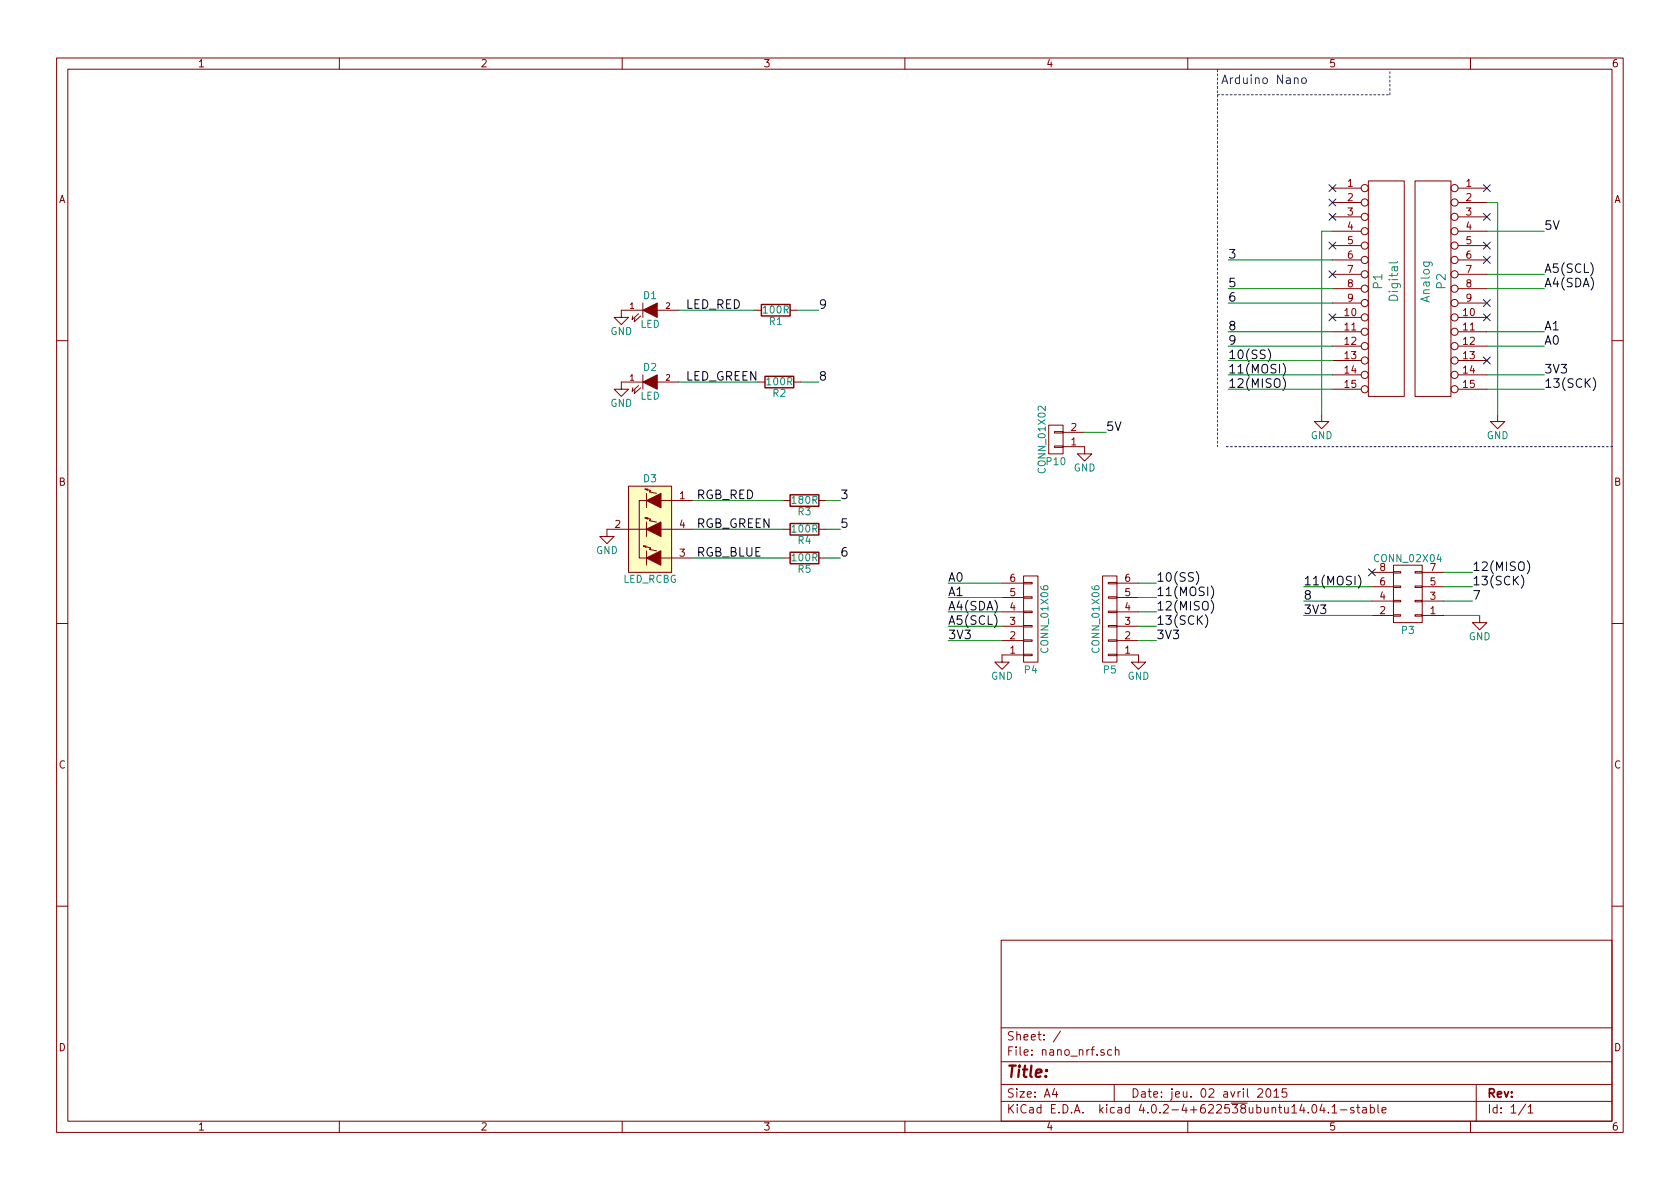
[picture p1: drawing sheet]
EESchema Schematic File Version 2
LIBS:nano_nrf-rescue
LIBS:power
LIBS:device
LIBS:transistors
LIBS:conn
LIBS:linear
LIBS:regul
LIBS:74xx
LIBS:cmos4000
LIBS:adc-dac
LIBS:memory
LIBS:xilinx
LIBS:microcontrollers
LIBS:dsp
LIBS:microchip
LIBS:analog_switches
LIBS:motorola
LIBS:texas
LIBS:intel
LIBS:audio
LIBS:interface
LIBS:digital-audio
LIBS:philips
LIBS:display
LIBS:cypress
LIBS:siliconi
LIBS:opto
LIBS:atmel
LIBS:contrib
LIBS:valves
LIBS:nano_nrf-cache
EELAYER 25 0
EELAYER END
$Descr A4 11693 8268
encoding utf-8
Sheet 1 1
Title ""
Date "jeu. 02 avril 2015"
Rev ""
Comp ""
Comment1 ""
Comment2 ""
Comment3 ""
Comment4 ""
$EndDescr
$Comp
L CONN_15 P1
U 1 1
P 9625 2000
F 0 "P1" V 9595 2050 60  0000 C CNN
F 1 "Digital" V 9705 2050 60  0000 C CNN
F 2 "Socket_Strips:Socket_Strip_Straight_1x15" H 9625 2050 60  0001 C CNN
F 3 "" H 9625 2050 60  0000 C CNN
	1    9625 2000
	1    0    0    -1  
$EndComp
$Comp
L CONN_15 P2
U 1 1
P 10000 2000
F 0 "P2" V 9970 2050 60  0000 C CNN
F 1 "Analog" V 10080 2050 60  0000 C CNN
F 2 "Socket_Strips:Socket_Strip_Straight_1x15" H 10000 2050 60  0001 C CNN
F 3 "" H 10000 2050 60  0000 C CNN
	1    10000 2000
	-1   0    0    -1  
$EndComp
Text Label 8550 1800 0    60   ~ 0
3
Text Label 8550 2000 0    60   ~ 0
5
Text Label 8550 2100 0    60   ~ 0
6
Text Label 8550 2400 0    60   ~ 0
9
Text Label 8550 2300 0    60   ~ 0
8
Text Label 8550 2500 0    60   ~ 0
10(SS)
Text Label 8550 2700 0    60   ~ 0
12(MISO)
Text Label 10750 2700 0    60   ~ 0
13(SCK)
Text Label 10750 2400 0    60   ~ 0
A0
Text Label 10750 2000 0    60   ~ 0
A4(SDA)
Text Label 10750 1900 0    60   ~ 0
A5(SCL)
Text Notes 8500 575  0    60   ~ 0
Arduino Nano
$Comp
L CONN_02X04 P3
U 1 1
P 9800 4125
F 0 "P3" H 9800 4375 50  0000 C CNN
F 1 "CONN_02X04" H 9800 3875 50  0000 C CNN
F 2 "Socket_Strips:Socket_Strip_Straight_2x04" H 9800 2925 50  0001 C CNN
F 3 "" H 9800 2925 50  0000 C CNN
	1    9800 4125
	-1   0    0    1   
$EndComp
$Comp
L GND #PWR01
U 1 1
P 10425 2875
F 0 "#PWR01" H 10425 2625 50  0001 C CNN
F 1 "GND" H 10425 2725 50  0000 C CNN
F 2 "" H 10425 2875 50  0000 C CNN
F 3 "" H 10425 2875 50  0000 C CNN
	1    10425 2875
	1    0    0    -1  
$EndComp
$Comp
L GND #PWR02
U 1 1
P 9200 2875
F 0 "#PWR02" H 9200 2625 50  0001 C CNN
F 1 "GND" H 9200 2725 50  0000 C CNN
F 2 "" H 9200 2875 50  0000 C CNN
F 3 "" H 9200 2875 50  0000 C CNN
	1    9200 2875
	1    0    0    -1  
$EndComp
$Comp
L GND #PWR03
U 1 1
P 10300 4275
F 0 "#PWR03" H 10300 4025 50  0001 C CNN
F 1 "GND" H 10300 4125 50  0000 C CNN
F 2 "" H 10300 4275 50  0000 C CNN
F 3 "" H 10300 4275 50  0000 C CNN
	1    10300 4275
	1    0    0    -1  
$EndComp
Text Label 10750 2600 0    60   ~ 0
3V3
NoConn ~ 9550 3975
Text Label 10250 4075 0    60   ~ 0
13(SCK)
Text Label 8550 2600 0    60   ~ 0
11(MOSI)
Text Label 9075 4175 0    60   ~ 0
8
Text Label 9075 4275 0    60   ~ 0
3V3
Text Label 10250 4175 0    60   ~ 0
7
$Comp
L LED D1
U 1 1
P 4525 2150
F 0 "D1" H 4525 2250 50  0000 C CNN
F 1 "LED" H 4525 2050 50  0000 C CNN
F 2 "LEDs:LED-5MM" H 4525 2150 50  0001 C CNN
F 3 "" H 4525 2150 50  0000 C CNN
	1    4525 2150
	1    0    0    -1  
$EndComp
$Comp
L LED D2
U 1 1
P 4525 2650
F 0 "D2" H 4525 2750 50  0000 C CNN
F 1 "LED" H 4525 2550 50  0000 C CNN
F 2 "LEDs:LED-5MM" H 4525 2650 50  0001 C CNN
F 3 "" H 4525 2650 50  0000 C CNN
	1    4525 2650
	1    0    0    -1  
$EndComp
$Comp
L R R1
U 1 1
P 5400 2150
F 0 "R1" V 5480 2150 50  0000 C CNN
F 1 "100R" V 5400 2150 50  0000 C CNN
F 2 "Resistors_ThroughHole:Resistor_Horizontal_RM10mm" V 5330 2150 50  0001 C CNN
F 3 "" H 5400 2150 50  0000 C CNN
	1    5400 2150
	0    1    1    0   
$EndComp
$Comp
L R R2
U 1 1
P 5425 2650
F 0 "R2" V 5505 2650 50  0000 C CNN
F 1 "100R" V 5425 2650 50  0000 C CNN
F 2 "Resistors_ThroughHole:Resistor_Horizontal_RM10mm" V 5355 2650 50  0001 C CNN
F 3 "" H 5425 2650 50  0000 C CNN
	1    5425 2650
	0    1    1    0   
$EndComp
$Comp
L LED_RCBG D3
U 1 1
P 4525 3675
F 0 "D3" H 4525 4025 50  0000 C CNN
F 1 "LED_RCBG" H 4525 3325 50  0000 C CNN
F 2 "LEDs:LED-RGB-5MM_Common_Cathode" H 4525 3625 50  0001 C CNN
F 3 "" H 4525 3625 50  0000 C CNN
	1    4525 3675
	1    0    0    -1  
$EndComp
$Comp
L R R3
U 1 1
P 5600 3475
F 0 "R3" V 5680 3475 50  0000 C CNN
F 1 "180R" V 5600 3475 50  0000 C CNN
F 2 "Resistors_ThroughHole:Resistor_Horizontal_RM10mm" V 5530 3475 50  0001 C CNN
F 3 "" H 5600 3475 50  0000 C CNN
	1    5600 3475
	0    1    1    0   
$EndComp
$Comp
L R R4
U 1 1
P 5600 3675
F 0 "R4" V 5680 3675 50  0000 C CNN
F 1 "100R" V 5600 3675 50  0000 C CNN
F 2 "Resistors_ThroughHole:Resistor_Horizontal_RM10mm" V 5530 3675 50  0001 C CNN
F 3 "" H 5600 3675 50  0000 C CNN
	1    5600 3675
	0    1    1    0   
$EndComp
$Comp
L R R5
U 1 1
P 5600 3875
F 0 "R5" V 5680 3875 50  0000 C CNN
F 1 "100R" V 5600 3875 50  0000 C CNN
F 2 "Resistors_ThroughHole:Resistor_Horizontal_RM10mm" V 5530 3875 50  0001 C CNN
F 3 "" H 5600 3875 50  0000 C CNN
	1    5600 3875
	0    1    1    0   
$EndComp
$Comp
L GND #PWR04
U 1 1
P 4225 3675
F 0 "#PWR04" H 4225 3425 50  0001 C CNN
F 1 "GND" H 4225 3525 50  0000 C CNN
F 2 "" H 4225 3675 50  0000 C CNN
F 3 "" H 4225 3675 50  0000 C CNN
	1    4225 3675
	1    0    0    -1  
$EndComp
$Comp
L GND #PWR05
U 1 1
P 4325 2650
F 0 "#PWR05" H 4325 2400 50  0001 C CNN
F 1 "GND" H 4325 2500 50  0000 C CNN
F 2 "" H 4325 2650 50  0000 C CNN
F 3 "" H 4325 2650 50  0000 C CNN
	1    4325 2650
	1    0    0    -1  
$EndComp
$Comp
L GND #PWR06
U 1 1
P 4325 2150
F 0 "#PWR06" H 4325 1900 50  0001 C CNN
F 1 "GND" H 4325 2000 50  0000 C CNN
F 2 "" H 4325 2150 50  0000 C CNN
F 3 "" H 4325 2150 50  0000 C CNN
	1    4325 2150
	1    0    0    -1  
$EndComp
Text Label 4775 2150 0    60   ~ 0
LED_RED
Text Label 4775 2650 0    60   ~ 0
LED_GREEN
Text Label 4850 3475 0    60   ~ 0
RGB_RED
Text Label 4850 3675 0    60   ~ 0
RGB_GREEN
Text Label 4850 3875 0    60   ~ 0
RGB_BLUE
$Comp
L CONN_01X06 P4
U 1 1
P 7175 4300
F 0 "P4" H 7175 4650 50  0000 C CNN
F 1 "CONN_01X06" V 7275 4300 50  0000 C CNN
F 2 "Socket_Strips:Socket_Strip_Straight_1x06" H 7175 4300 50  0001 C CNN
F 3 "" H 7175 4300 50  0000 C CNN
	1    7175 4300
	1    0    0    1   
$EndComp
$Comp
L CONN_01X06 P5
U 1 1
P 7725 4300
F 0 "P5" H 7725 4650 50  0000 C CNN
F 1 "CONN_01X06" V 7825 4300 50  0000 C CNN
F 2 "Socket_Strips:Socket_Strip_Straight_1x06" H 7725 4300 50  0001 C CNN
F 3 "" H 7725 4300 50  0000 C CNN
	1    7725 4300
	-1   0    0    1   
$EndComp
$Comp
L GND #PWR07
U 1 1
P 7925 4550
F 0 "#PWR07" H 7925 4300 50  0001 C CNN
F 1 "GND" H 7925 4400 50  0000 C CNN
F 2 "" H 7925 4550 50  0000 C CNN
F 3 "" H 7925 4550 50  0000 C CNN
	1    7925 4550
	1    0    0    -1  
$EndComp
$Comp
L GND #PWR08
U 1 1
P 6975 4550
F 0 "#PWR08" H 6975 4300 50  0001 C CNN
F 1 "GND" H 6975 4400 50  0000 C CNN
F 2 "" H 6975 4550 50  0000 C CNN
F 3 "" H 6975 4550 50  0000 C CNN
	1    6975 4550
	1    0    0    -1  
$EndComp
Text Label 8050 4450 0    60   ~ 0
3V3
Text Label 6600 4450 0    60   ~ 0
3V3
Text Label 7700 3000 0    60   ~ 0
5V
Text Label 8050 4350 0    60   ~ 0
13(SCK)
Text Label 8050 4050 0    60   ~ 0
10(SS)
Wire Wire Line
	8550 2700 9275 2700
Wire Wire Line
	8550 2600 9275 2600
Wire Wire Line
	8550 2500 9275 2500
Wire Wire Line
	8550 2300 9275 2300
Wire Wire Line
	8550 2100 9275 2100
Wire Wire Line
	8550 2000 9275 2000
Wire Wire Line
	8550 1800 9275 1800
Wire Wire Line
	9200 1600 9200 2875
Wire Wire Line
	9200 1600 9275 1600
Wire Wire Line
	10350 2600 10750 2600
Wire Wire Line
	10350 1600 10750 1600
Wire Wire Line
	10425 1400 10425 2875
Wire Notes Line
	11225 3100 8525 3100
Wire Wire Line
	10350 1900 10750 1900
Wire Wire Line
	10350 2000 10750 2000
Wire Wire Line
	10350 2400 10750 2400
Wire Wire Line
	10350 2700 10750 2700
Wire Notes Line
	8475 475  8475 3100
Wire Notes Line
	8475 650  9675 650 
Wire Notes Line
	9675 650  9675 475 
Wire Wire Line
	10350 1400 10425 1400
Wire Wire Line
	9075 4275 9550 4275
Wire Wire Line
	10050 3975 10250 3975
Wire Wire Line
	9550 4075 9075 4075
Wire Wire Line
	9550 4175 9075 4175
Wire Wire Line
	10050 4075 10250 4075
Wire Wire Line
	10050 4175 10250 4175
Wire Wire Line
	5250 2150 4725 2150
Wire Wire Line
	4725 2650 5275 2650
Wire Wire Line
	4825 3475 5450 3475
Wire Wire Line
	4825 3675 5450 3675
Wire Wire Line
	4825 3875 5450 3875
Wire Wire Line
	10050 4275 10300 4275
Wire Wire Line
	7925 4050 8050 4050
Wire Wire Line
	7925 4150 8050 4150
Wire Wire Line
	7925 4250 8050 4250
Wire Wire Line
	7925 4350 8050 4350
Wire Wire Line
	7925 4450 8050 4450
Wire Wire Line
	6600 4350 6975 4350
Wire Wire Line
	6600 4450 6975 4450
Text Label 10750 1600 0    60   ~ 0
5V
Text Label 6600 4350 0    60   ~ 0
A5(SCL)
Text Label 6600 4250 0    60   ~ 0
A4(SDA)
Text Label 6600 4050 0    60   ~ 0
A0
Wire Wire Line
	6975 4050 6600 4050
Wire Wire Line
	6600 4150 6975 4150
Wire Wire Line
	6975 4250 6600 4250
Text Label 5850 3475 0    60   ~ 0
3
Text Label 5850 3675 0    60   ~ 0
5
Text Label 5850 3875 0    60   ~ 0
6
Wire Wire Line
	5750 3475 5850 3475
Wire Wire Line
	5750 3675 5850 3675
Wire Wire Line
	5750 3875 5850 3875
Text Label 5700 2150 0    60   ~ 0
9
Text Label 5700 2650 0    60   ~ 0
8
Wire Wire Line
	5550 2150 5700 2150
Wire Wire Line
	5575 2650 5700 2650
NoConn ~ 9275 1300
NoConn ~ 9275 1400
NoConn ~ 9275 1500
NoConn ~ 9275 1700
NoConn ~ 9275 1900
NoConn ~ 10350 2500
NoConn ~ 10350 2200
NoConn ~ 10350 2100
NoConn ~ 10350 1800
NoConn ~ 10350 1700
NoConn ~ 10350 1300
NoConn ~ 10350 1500
NoConn ~ 9275 2200
Wire Wire Line
	9275 2400 8550 2400
Text Label 8050 4250 0    60   ~ 0
12(MISO)
Text Label 8050 4150 0    60   ~ 0
11(MOSI)
Text Label 9075 4075 0    60   ~ 0
11(MOSI)
Text Label 10250 3975 0    60   ~ 0
12(MISO)
Text Label 10750 2300 0    60   ~ 0
A1
Wire Wire Line
	10350 2300 10750 2300
Text Label 6600 4150 0    60   ~ 0
A1
$Comp
L CONN_01X02 P10
U 1 1
P 7350 3050
F 0 "P10" H 7350 3200 50  0000 C CNN
F 1 "CONN_01X02" V 7450 3050 50  0000 C CNN
F 2 "Socket_Strips:Socket_Strip_Straight_1x02" H 7350 3050 50  0001 C CNN
F 3 "" H 7350 3050 50  0000 C CNN
	1    7350 3050
	-1   0    0    1   
$EndComp
$Comp
L GND #PWR09
U 1 1
P 7550 3100
F 0 "#PWR09" H 7550 2850 50  0001 C CNN
F 1 "GND" H 7550 2950 50  0000 C CNN
F 2 "" H 7550 3100 50  0000 C CNN
F 3 "" H 7550 3100 50  0000 C CNN
	1    7550 3100
	1    0    0    -1  
$EndComp
Wire Wire Line
	7550 3000 7700 3000
$EndSCHEMATC
